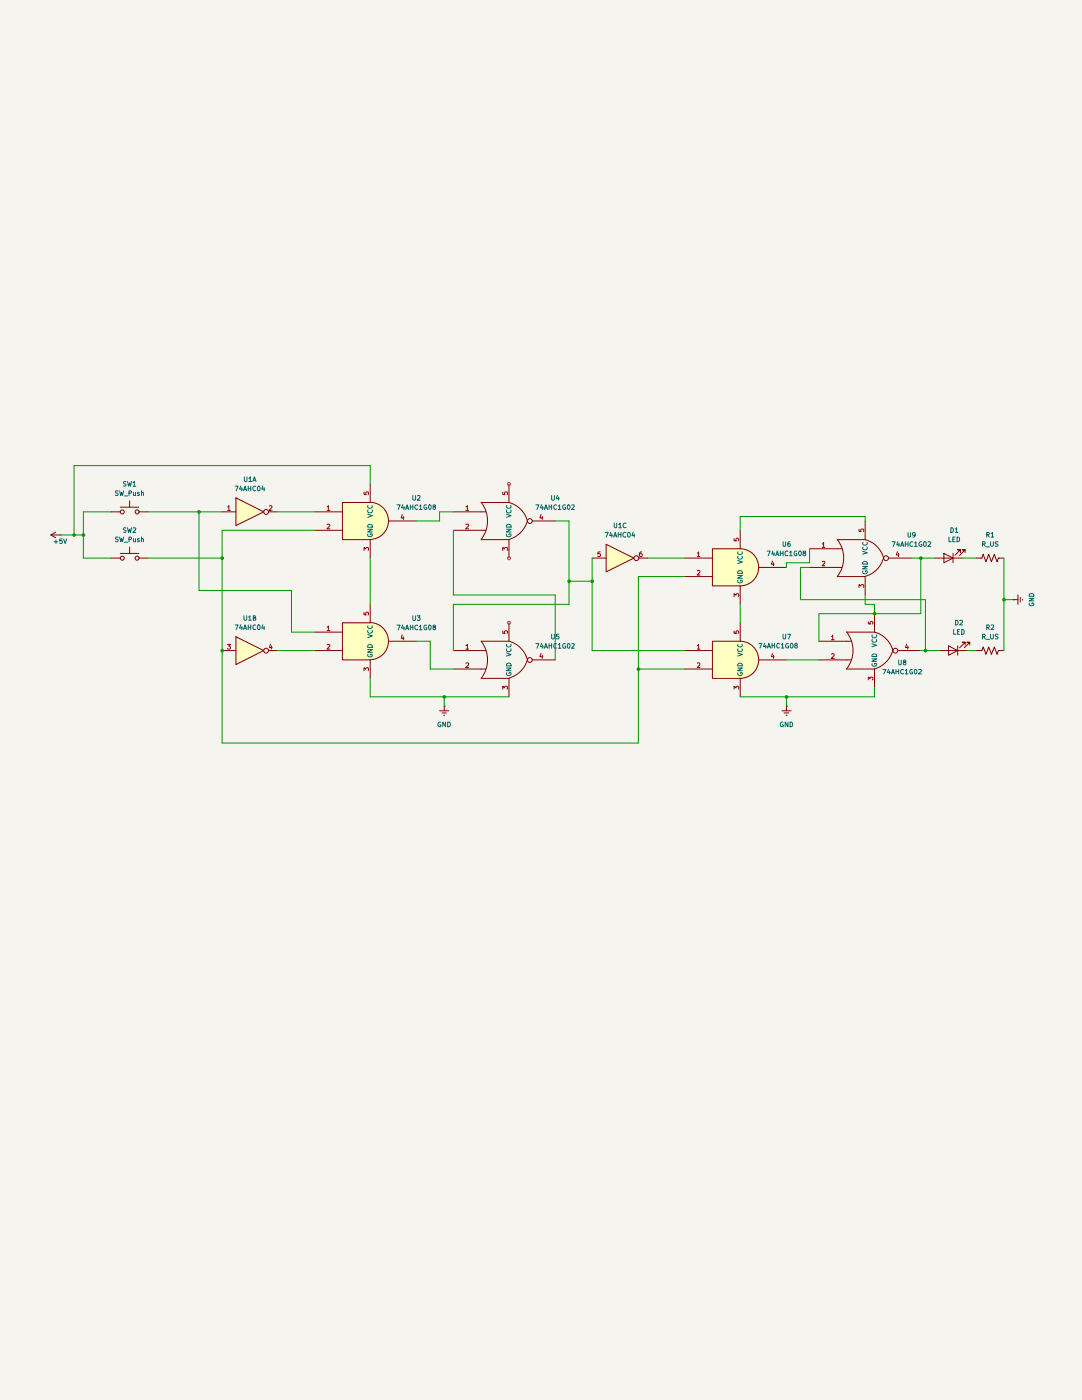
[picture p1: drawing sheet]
(kicad_sch
 (version 20231120)
 (generator "eeschema")
 (generator_version "8.0")
 (paper "A4")
 (lib_symbols
  (symbol "74xGxx:74AHC1G02" (exclude_from_sim no) (in_bom yes) (on_board yes)
   (property "Reference" "U" (at -2.54 3.81 0) (effects (font (size 1.27 1.27))))
   (property "Value" "74AHC1G02" (at 0 -3.81 0) (effects (font (size 1.27 1.27))))
   (property "Footprint" "" (at 0 0 0) (effects (font (size 1.27 1.27)) (hide yes)))
   (property "Datasheet" "http://www.ti.com/lit/sg/scyt129e/scyt129e.pdf" (at 0 0 0) (effects (font (size 1.27 1.27)) (hide yes)))
   (property "Description" "Single NOR Gate, Low-Voltage CMOS" (at 0 0 0) (effects (font (size 1.27 1.27)) (hide yes)))
   (symbol "74AHC1G02_0_1"
    (arc (start -7.62 -5.08) (mid -5.838 0) (end -7.62 5.08) (stroke (width 0.254) (type default)) (fill (type none)))
    (arc (start 0 -5.08) (mid 3.1986 -3.2054) (end 5.08 0) (stroke (width 0.254) (type default)) (fill (type none)))
    (polyline (pts (xy -7.62 -2.54) (xy -6.35 -2.54)) (stroke (width 0.254) (type default)) (fill (type background)))
    (polyline (pts (xy -7.62 2.54) (xy -6.35 2.54)) (stroke (width 0.254) (type default)) (fill (type background)))
    (polyline (pts (xy 0 -5.08) (xy -7.62 -5.08)) (stroke (width 0.254) (type default)) (fill (type background)))
    (polyline (pts (xy 0 5.08) (xy -7.62 5.08)) (stroke (width 0.254) (type default)) (fill (type background)))
    (arc (start 5.08 0) (mid 3.2238 3.2304) (end 0 5.08) (stroke (width 0.254) (type default)) (fill (type none))))
   (symbol "74AHC1G02_1_1"
    (pin input line (at -15.24 2.54 0) (length 7.62) (name "~" (effects (font (size 1.27 1.27)))) (number "1" (effects (font (size 1.27 1.27)))))
    (pin input line (at -15.24 -2.54 0) (length 7.62) (name "~" (effects (font (size 1.27 1.27)))) (number "2" (effects (font (size 1.27 1.27)))))
    (pin power_in line (at 0 -10.16 90) (length 5.08) (name "GND" (effects (font (size 1.27 1.27)))) (number "3" (effects (font (size 1.27 1.27)))))
    (pin output inverted (at 12.7 0 180) (length 7.62) (name "~" (effects (font (size 1.27 1.27)))) (number "4" (effects (font (size 1.27 1.27)))))
    (pin power_in line (at 0 10.16 270) (length 5.08) (name "VCC" (effects (font (size 1.27 1.27)))) (number "5" (effects (font (size 1.27 1.27)))))))
  (symbol "74xGxx:74AHC1G08" (exclude_from_sim no) (in_bom yes) (on_board yes)
   (property "Reference" "U" (at -2.54 3.81 0) (effects (font (size 1.27 1.27))))
   (property "Value" "74AHC1G08" (at 0 -3.81 0) (effects (font (size 1.27 1.27))))
   (property "Footprint" "" (at 0 0 0) (effects (font (size 1.27 1.27)) (hide yes)))
   (property "Datasheet" "http://www.ti.com/lit/sg/scyt129e/scyt129e.pdf" (at 0 0 0) (effects (font (size 1.27 1.27)) (hide yes)))
   (property "Description" "Single AND Gate, Low-Voltage CMOS" (at 0 0 0) (effects (font (size 1.27 1.27)) (hide yes)))
   (symbol "74AHC1G08_0_1"
    (arc (start 0 -5.08) (mid 5.0579 0) (end 0 5.08) (stroke (width 0.254) (type default)) (fill (type background)))
    (polyline (pts (xy 0 -5.08) (xy -7.62 -5.08) (xy -7.62 5.08) (xy 0 5.08)) (stroke (width 0.254) (type default)) (fill (type background))))
   (symbol "74AHC1G08_1_1"
    (pin input line (at -15.24 2.54 0) (length 7.62) (name "~" (effects (font (size 1.27 1.27)))) (number "1" (effects (font (size 1.27 1.27)))))
    (pin input line (at -15.24 -2.54 0) (length 7.62) (name "~" (effects (font (size 1.27 1.27)))) (number "2" (effects (font (size 1.27 1.27)))))
    (pin power_in line (at 0 -10.16 90) (length 5.08) (name "GND" (effects (font (size 1.27 1.27)))) (number "3" (effects (font (size 1.27 1.27)))))
    (pin output line (at 12.7 0 180) (length 7.62) (name "~" (effects (font (size 1.27 1.27)))) (number "4" (effects (font (size 1.27 1.27)))))
    (pin power_in line (at 0 10.16 270) (length 5.08) (name "VCC" (effects (font (size 1.27 1.27)))) (number "5" (effects (font (size 1.27 1.27)))))))
  (symbol "74xx:74AHC04" (exclude_from_sim no) (in_bom yes) (on_board yes)
   (property "Reference" "U" (at 0 1.27 0) (effects (font (size 1.27 1.27))))
   (property "Value" "74AHC04" (at 0 -1.27 0) (effects (font (size 1.27 1.27))))
   (property "Footprint" "" (at 0 0 0) (effects (font (size 1.27 1.27)) (hide yes)))
   (property "Datasheet" "https://assets.nexperia.com/documents/data-sheet/74AHC_AHCT04.pdf" (at 0 0 0) (effects (font (size 1.27 1.27)) (hide yes)))
   (property "Description" "Hex Inverter" (at 0 0 0) (effects (font (size 1.27 1.27)) (hide yes)))
   (property "ki_locked" "" (at 0 0 0) (effects (font (size 1.27 1.27))))
   (symbol "74AHC04_1_0"
    (polyline (pts (xy -3.81 3.81) (xy -3.81 -3.81) (xy 3.81 0) (xy -3.81 3.81)) (stroke (width 0.254) (type default)) (fill (type background)))
    (pin input line (at -7.62 0 0) (length 3.81) (name "~" (effects (font (size 1.27 1.27)))) (number "1" (effects (font (size 1.27 1.27)))))
    (pin output inverted (at 7.62 0 180) (length 3.81) (name "~" (effects (font (size 1.27 1.27)))) (number "2" (effects (font (size 1.27 1.27))))))
   (symbol "74AHC04_2_0"
    (polyline (pts (xy -3.81 3.81) (xy -3.81 -3.81) (xy 3.81 0) (xy -3.81 3.81)) (stroke (width 0.254) (type default)) (fill (type background)))
    (pin input line (at -7.62 0 0) (length 3.81) (name "~" (effects (font (size 1.27 1.27)))) (number "3" (effects (font (size 1.27 1.27)))))
    (pin output inverted (at 7.62 0 180) (length 3.81) (name "~" (effects (font (size 1.27 1.27)))) (number "4" (effects (font (size 1.27 1.27))))))
   (symbol "74AHC04_3_0"
    (polyline (pts (xy -3.81 3.81) (xy -3.81 -3.81) (xy 3.81 0) (xy -3.81 3.81)) (stroke (width 0.254) (type default)) (fill (type background)))
    (pin input line (at -7.62 0 0) (length 3.81) (name "~" (effects (font (size 1.27 1.27)))) (number "5" (effects (font (size 1.27 1.27)))))
    (pin output inverted (at 7.62 0 180) (length 3.81) (name "~" (effects (font (size 1.27 1.27)))) (number "6" (effects (font (size 1.27 1.27))))))
   (symbol "74AHC04_4_0"
    (polyline (pts (xy -3.81 3.81) (xy -3.81 -3.81) (xy 3.81 0) (xy -3.81 3.81)) (stroke (width 0.254) (type default)) (fill (type background)))
    (pin output inverted (at 7.62 0 180) (length 3.81) (name "~" (effects (font (size 1.27 1.27)))) (number "8" (effects (font (size 1.27 1.27)))))
    (pin input line (at -7.62 0 0) (length 3.81) (name "~" (effects (font (size 1.27 1.27)))) (number "9" (effects (font (size 1.27 1.27))))))
   (symbol "74AHC04_5_0"
    (polyline (pts (xy -3.81 3.81) (xy -3.81 -3.81) (xy 3.81 0) (xy -3.81 3.81)) (stroke (width 0.254) (type default)) (fill (type background)))
    (pin output inverted (at 7.62 0 180) (length 3.81) (name "~" (effects (font (size 1.27 1.27)))) (number "10" (effects (font (size 1.27 1.27)))))
    (pin input line (at -7.62 0 0) (length 3.81) (name "~" (effects (font (size 1.27 1.27)))) (number "11" (effects (font (size 1.27 1.27))))))
   (symbol "74AHC04_6_0"
    (polyline (pts (xy -3.81 3.81) (xy -3.81 -3.81) (xy 3.81 0) (xy -3.81 3.81)) (stroke (width 0.254) (type default)) (fill (type background)))
    (pin output inverted (at 7.62 0 180) (length 3.81) (name "~" (effects (font (size 1.27 1.27)))) (number "12" (effects (font (size 1.27 1.27)))))
    (pin input line (at -7.62 0 0) (length 3.81) (name "~" (effects (font (size 1.27 1.27)))) (number "13" (effects (font (size 1.27 1.27))))))
   (symbol "74AHC04_7_0"
    (pin power_in line (at 0 12.7 270) (length 5.08) (name "VCC" (effects (font (size 1.27 1.27)))) (number "14" (effects (font (size 1.27 1.27)))))
    (pin power_in line (at 0 -12.7 90) (length 5.08) (name "GND" (effects (font (size 1.27 1.27)))) (number "7" (effects (font (size 1.27 1.27))))))
   (symbol "74AHC04_7_1"
    (rectangle (start -5.08 7.62) (end 5.08 -7.62) (stroke (width 0.254) (type default)) (fill (type background)))))
  (symbol "Device:LED"
   (pin_numbers hide)
   (pin_names
    (offset 1.016) hide) (exclude_from_sim no) (in_bom yes) (on_board yes)
   (property "Reference" "D" (at 0 2.54 0) (effects (font (size 1.27 1.27))))
   (property "Value" "LED" (at 0 -2.54 0) (effects (font (size 1.27 1.27))))
   (property "Footprint" "" (at 0 0 0) (effects (font (size 1.27 1.27)) (hide yes)))
   (property "Datasheet" "~" (at 0 0 0) (effects (font (size 1.27 1.27)) (hide yes)))
   (property "Description" "Light emitting diode" (at 0 0 0) (effects (font (size 1.27 1.27)) (hide yes)))
   (symbol "LED_0_1"
    (polyline (pts (xy -1.27 -1.27) (xy -1.27 1.27)) (stroke (width 0.254) (type default)) (fill (type none)))
    (polyline (pts (xy -1.27 0) (xy 1.27 0)) (stroke (width 0) (type default)) (fill (type none)))
    (polyline (pts (xy 1.27 -1.27) (xy 1.27 1.27) (xy -1.27 0) (xy 1.27 -1.27)) (stroke (width 0.254) (type default)) (fill (type none)))
    (polyline (pts (xy -3.048 -0.762) (xy -4.572 -2.286) (xy -3.81 -2.286) (xy -4.572 -2.286) (xy -4.572 -1.524)) (stroke (width 0) (type default)) (fill (type none)))
    (polyline (pts (xy -1.778 -0.762) (xy -3.302 -2.286) (xy -2.54 -2.286) (xy -3.302 -2.286) (xy -3.302 -1.524)) (stroke (width 0) (type default)) (fill (type none))))
   (symbol "LED_1_1"
    (pin passive line (at -3.81 0 0) (length 2.54) (name "K" (effects (font (size 1.27 1.27)))) (number "1" (effects (font (size 1.27 1.27)))))
    (pin passive line (at 3.81 0 180) (length 2.54) (name "A" (effects (font (size 1.27 1.27)))) (number "2" (effects (font (size 1.27 1.27)))))))
  (symbol "Device:R_US"
   (pin_numbers hide)
   (pin_names
    (offset 0)) (exclude_from_sim no) (in_bom yes) (on_board yes)
   (property "Reference" "R" (at 2.54 0 90) (effects (font (size 1.27 1.27))))
   (property "Value" "R_US" (at -2.54 0 90) (effects (font (size 1.27 1.27))))
   (property "Footprint" "" (at 1.016 -0.254 90) (effects (font (size 1.27 1.27)) (hide yes)))
   (property "Datasheet" "~" (at 0 0 0) (effects (font (size 1.27 1.27)) (hide yes)))
   (property "Description" "Resistor, US symbol" (at 0 0 0) (effects (font (size 1.27 1.27)) (hide yes)))
   (symbol "R_US_0_1"
    (polyline (pts (xy 0 -2.286) (xy 0 -2.54)) (stroke (width 0) (type default)) (fill (type none)))
    (polyline (pts (xy 0 2.286) (xy 0 2.54)) (stroke (width 0) (type default)) (fill (type none)))
    (polyline (pts (xy 0 -0.762) (xy 1.016 -1.143) (xy 0 -1.524) (xy -1.016 -1.905) (xy 0 -2.286)) (stroke (width 0) (type default)) (fill (type none)))
    (polyline (pts (xy 0 0.762) (xy 1.016 0.381) (xy 0 0) (xy -1.016 -0.381) (xy 0 -0.762)) (stroke (width 0) (type default)) (fill (type none)))
    (polyline (pts (xy 0 2.286) (xy 1.016 1.905) (xy 0 1.524) (xy -1.016 1.143) (xy 0 0.762)) (stroke (width 0) (type default)) (fill (type none))))
   (symbol "R_US_1_1"
    (pin passive line (at 0 3.81 270) (length 1.27) (name "~" (effects (font (size 1.27 1.27)))) (number "1" (effects (font (size 1.27 1.27)))))
    (pin passive line (at 0 -3.81 90) (length 1.27) (name "~" (effects (font (size 1.27 1.27)))) (number "2" (effects (font (size 1.27 1.27)))))))
  (symbol "Switch:SW_Push"
   (pin_numbers hide)
   (pin_names
    (offset 1.016) hide) (exclude_from_sim no) (in_bom yes) (on_board yes)
   (property "Reference" "SW" (at 1.27 2.54 0) (effects (font (size 1.27 1.27)) (justify left)))
   (property "Value" "SW_Push" (at 0 -1.524 0) (effects (font (size 1.27 1.27))))
   (property "Footprint" "" (at 0 5.08 0) (effects (font (size 1.27 1.27)) (hide yes)))
   (property "Datasheet" "~" (at 0 5.08 0) (effects (font (size 1.27 1.27)) (hide yes)))
   (property "Description" "Push button switch, generic, two pins" (at 0 0 0) (effects (font (size 1.27 1.27)) (hide yes)))
   (symbol "SW_Push_0_1"
    (circle (center -2.032 0) (radius 0.508) (stroke (width 0) (type default)) (fill (type none)))
    (polyline (pts (xy 0 1.27) (xy 0 3.048)) (stroke (width 0) (type default)) (fill (type none)))
    (polyline (pts (xy 2.54 1.27) (xy -2.54 1.27)) (stroke (width 0) (type default)) (fill (type none)))
    (circle (center 2.032 0) (radius 0.508) (stroke (width 0) (type default)) (fill (type none)))
    (pin passive line (at -5.08 0 0) (length 2.54) (name "1" (effects (font (size 1.27 1.27)))) (number "1" (effects (font (size 1.27 1.27)))))
    (pin passive line (at 5.08 0 180) (length 2.54) (name "2" (effects (font (size 1.27 1.27)))) (number "2" (effects (font (size 1.27 1.27)))))))
  (symbol "power:+5V"
   (power)
   (pin_numbers hide)
   (pin_names
    (offset 0) hide) (exclude_from_sim no) (in_bom yes) (on_board yes)
   (property "Reference" "#PWR" (at 0 -3.81 0) (effects (font (size 1.27 1.27)) (hide yes)))
   (property "Value" "+5V" (at 0 3.556 0) (effects (font (size 1.27 1.27))))
   (property "Footprint" "" (at 0 0 0) (effects (font (size 1.27 1.27)) (hide yes)))
   (property "Datasheet" "" (at 0 0 0) (effects (font (size 1.27 1.27)) (hide yes)))
   (property "Description" "Power symbol creates a global label with name \"+5V\"" (at 0 0 0) (effects (font (size 1.27 1.27)) (hide yes)))
   (symbol "+5V_0_1"
    (polyline (pts (xy -0.762 1.27) (xy 0 2.54)) (stroke (width 0) (type default)) (fill (type none)))
    (polyline (pts (xy 0 0) (xy 0 2.54)) (stroke (width 0) (type default)) (fill (type none)))
    (polyline (pts (xy 0 2.54) (xy 0.762 1.27)) (stroke (width 0) (type default)) (fill (type none))))
   (symbol "+5V_1_1"
    (pin power_in line (at 0 0 90) (length 0) (name "~" (effects (font (size 1.27 1.27)))) (number "1" (effects (font (size 1.27 1.27)))))))
  (symbol "power:GNDREF"
   (power)
   (pin_numbers hide)
   (pin_names
    (offset 0) hide) (exclude_from_sim no) (in_bom yes) (on_board yes)
   (property "Reference" "#PWR" (at 0 -6.35 0) (effects (font (size 1.27 1.27)) (hide yes)))
   (property "Value" "GNDREF" (at 0 -3.81 0) (effects (font (size 1.27 1.27))))
   (property "Footprint" "" (at 0 0 0) (effects (font (size 1.27 1.27)) (hide yes)))
   (property "Datasheet" "" (at 0 0 0) (effects (font (size 1.27 1.27)) (hide yes)))
   (property "Description" "Power symbol creates a global label with name \"GNDREF\" , reference supply ground" (at 0 0 0) (effects (font (size 1.27 1.27)) (hide yes)))
   (symbol "GNDREF_0_1"
    (polyline (pts (xy -0.635 -1.905) (xy 0.635 -1.905)) (stroke (width 0) (type default)) (fill (type none)))
    (polyline (pts (xy -0.127 -2.54) (xy 0.127 -2.54)) (stroke (width 0) (type default)) (fill (type none)))
    (polyline (pts (xy 0 -1.27) (xy 0 0)) (stroke (width 0) (type default)) (fill (type none)))
    (polyline (pts (xy 1.27 -1.27) (xy -1.27 -1.27)) (stroke (width 0) (type default)) (fill (type none))))
   (symbol "GNDREF_1_1"
    (pin power_in line (at 0 0 270) (length 0) (name "~" (effects (font (size 1.27 1.27)))) (number "1" (effects (font (size 1.27 1.27))))))))
 (junction
  (at 20.32 59.69)
  (diameter 0)
  (color 0 0 0 0))
 (junction
  (at 54.61 53.34)
  (diameter 0)
  (color 0 0 0 0))
 (junction
  (at 162.56 72.39)
  (diameter 0)
  (color 0 0 0 0))
 (junction
  (at 156.21 72.39)
  (diameter 0)
  (color 0 0 0 0))
 (junction
  (at 60.96 66.04)
  (diameter 0)
  (color 0 0 0 0))
 (junction
  (at 60.96 91.44)
  (diameter 0)
  (color 0 0 0 0))
 (junction
  (at 175.26 96.52)
  (diameter 0)
  (color 0 0 0 0))
 (junction
  (at 275.59 77.47)
  (diameter 0)
  (color 0 0 0 0))
 (junction
  (at 121.92 104.14)
  (diameter 0)
  (color 0 0 0 0))
 (junction
  (at 22.86 59.69)
  (diameter 0)
  (color 0 0 0 0))
 (junction
  (at 252.73 66.04)
  (diameter 0)
  (color 0 0 0 0))
 (junction
  (at 215.9 104.14)
  (diameter 0)
  (color 0 0 0 0))
 (junction
  (at 240.03 81.28)
  (diameter 0)
  (color 0 0 0 0))
 (junction
  (at 254 91.44)
  (diameter 0)
  (color 0 0 0 0))
 (wire
  (pts (xy 101.6 45.72) (xy 101.6 40.64))
  (stroke (width 0) (type default)))
 (wire
  (pts (xy 101.6 40.64) (xy 20.32 40.64))
  (stroke (width 0) (type default)))
 (wire
  (pts (xy 60.96 58.42) (xy 60.96 66.04))
  (stroke (width 0) (type default)))
 (wire
  (pts (xy 76.2 53.34) (xy 86.36 53.34))
  (stroke (width 0) (type default)))
 (wire
  (pts (xy 124.46 58.42) (xy 124.46 76.2))
  (stroke (width 0) (type default)))
 (wire
  (pts (xy 224.79 81.28) (xy 240.03 81.28))
  (stroke (width 0) (type default)))
 (wire
  (pts (xy 152.4 76.2) (xy 152.4 93.98))
  (stroke (width 0) (type default)))
 (wire
  (pts (xy 240.03 104.14) (xy 215.9 104.14))
  (stroke (width 0) (type default)))
 (wire
  (pts (xy 265.43 91.44) (xy 267.97 91.44))
  (stroke (width 0) (type default)))
 (wire
  (pts (xy 86.36 58.42) (xy 60.96 58.42))
  (stroke (width 0) (type default)))
 (wire
  (pts (xy 240.03 78.74) (xy 237.49 78.74))
  (stroke (width 0) (type default)))
 (wire
  (pts (xy 60.96 91.44) (xy 60.96 66.04))
  (stroke (width 0) (type default)))
 (wire
  (pts (xy 124.46 78.74) (xy 124.46 91.44))
  (stroke (width 0) (type default)))
 (wire
  (pts (xy 86.36 86.36) (xy 80.01 86.36))
  (stroke (width 0) (type default)))
 (wire
  (pts (xy 237.49 54.61) (xy 237.49 55.88))
  (stroke (width 0) (type default)))
 (wire
  (pts (xy 101.6 66.04) (xy 101.6 78.74))
  (stroke (width 0) (type default)))
 (wire
  (pts (xy 250.19 66.04) (xy 252.73 66.04))
  (stroke (width 0) (type default)))
 (wire
  (pts (xy 156.21 72.39) (xy 162.56 72.39))
  (stroke (width 0) (type default)))
 (wire
  (pts (xy 203.2 54.61) (xy 237.49 54.61))
  (stroke (width 0) (type default)))
 (wire
  (pts (xy 215.9 93.98) (xy 224.79 93.98))
  (stroke (width 0) (type default)))
 (wire
  (pts (xy 252.73 91.44) (xy 254 91.44))
  (stroke (width 0) (type default)))
 (wire
  (pts (xy 118.11 88.9) (xy 118.11 96.52))
  (stroke (width 0) (type default)))
 (wire
  (pts (xy 114.3 55.88) (xy 120.65 55.88))
  (stroke (width 0) (type default)))
 (wire
  (pts (xy 175.26 96.52) (xy 175.26 116.84))
  (stroke (width 0) (type default)))
 (wire
  (pts (xy 240.03 101.6) (xy 240.03 104.14))
  (stroke (width 0) (type default)))
 (wire
  (pts (xy 175.26 71.12) (xy 175.26 96.52))
  (stroke (width 0) (type default)))
 (wire
  (pts (xy 162.56 66.04) (xy 162.56 72.39))
  (stroke (width 0) (type default)))
 (wire
  (pts (xy 240.03 81.28) (xy 252.73 81.28))
  (stroke (width 0) (type default)))
 (wire
  (pts (xy 40.64 53.34) (xy 54.61 53.34))
  (stroke (width 0) (type default)))
 (wire
  (pts (xy 22.86 59.69) (xy 22.86 66.04))
  (stroke (width 0) (type default)))
 (wire
  (pts (xy 121.92 104.14) (xy 101.6 104.14))
  (stroke (width 0) (type default)))
 (wire
  (pts (xy 16.51 59.69) (xy 20.32 59.69))
  (stroke (width 0) (type default)))
 (wire
  (pts (xy 118.11 96.52) (xy 124.46 96.52))
  (stroke (width 0) (type default)))
 (wire
  (pts (xy 60.96 116.84) (xy 60.96 91.44))
  (stroke (width 0) (type default)))
 (wire
  (pts (xy 114.3 88.9) (xy 118.11 88.9))
  (stroke (width 0) (type default)))
 (wire
  (pts (xy 215.9 67.31) (xy 215.9 68.58))
  (stroke (width 0) (type default)))
 (wire
  (pts (xy 222.25 67.31) (xy 215.9 67.31))
  (stroke (width 0) (type default)))
 (wire
  (pts (xy 22.86 53.34) (xy 22.86 59.69))
  (stroke (width 0) (type default)))
 (wire
  (pts (xy 224.79 88.9) (xy 224.79 81.28))
  (stroke (width 0) (type default)))
 (wire
  (pts (xy 252.73 66.04) (xy 256.54 66.04))
  (stroke (width 0) (type default)))
 (wire
  (pts (xy 275.59 77.47) (xy 275.59 91.44))
  (stroke (width 0) (type default)))
 (wire
  (pts (xy 139.7 104.14) (xy 121.92 104.14))
  (stroke (width 0) (type default)))
 (wire
  (pts (xy 124.46 76.2) (xy 152.4 76.2))
  (stroke (width 0) (type default)))
 (wire
  (pts (xy 101.6 104.14) (xy 101.6 99.06))
  (stroke (width 0) (type default)))
 (wire
  (pts (xy 203.2 58.42) (xy 203.2 54.61))
  (stroke (width 0) (type default)))
 (wire
  (pts (xy 175.26 116.84) (xy 60.96 116.84))
  (stroke (width 0) (type default)))
 (wire
  (pts (xy 237.49 76.2) (xy 237.49 78.74))
  (stroke (width 0) (type default)))
 (wire
  (pts (xy 215.9 104.14) (xy 203.2 104.14))
  (stroke (width 0) (type default)))
 (wire
  (pts (xy 54.61 74.93) (xy 54.61 53.34))
  (stroke (width 0) (type default)))
 (wire
  (pts (xy 240.03 81.28) (xy 240.03 78.74))
  (stroke (width 0) (type default)))
 (wire
  (pts (xy 219.71 68.58) (xy 219.71 77.47))
  (stroke (width 0) (type default)))
 (wire
  (pts (xy 54.61 53.34) (xy 60.96 53.34))
  (stroke (width 0) (type default)))
 (wire
  (pts (xy 80.01 86.36) (xy 80.01 74.93))
  (stroke (width 0) (type default)))
 (wire
  (pts (xy 120.65 55.88) (xy 120.65 53.34))
  (stroke (width 0) (type default)))
 (wire
  (pts (xy 215.9 104.14) (xy 215.9 106.68))
  (stroke (width 0) (type default)))
 (wire
  (pts (xy 254 91.44) (xy 257.81 91.44))
  (stroke (width 0) (type default)))
 (wire
  (pts (xy 177.8 66.04) (xy 187.96 66.04))
  (stroke (width 0) (type default)))
 (wire
  (pts (xy 156.21 72.39) (xy 156.21 55.88))
  (stroke (width 0) (type default)))
 (wire
  (pts (xy 76.2 91.44) (xy 86.36 91.44))
  (stroke (width 0) (type default)))
 (wire
  (pts (xy 275.59 66.04) (xy 275.59 77.47))
  (stroke (width 0) (type default)))
 (wire
  (pts (xy 275.59 77.47) (xy 278.13 77.47))
  (stroke (width 0) (type default)))
 (wire
  (pts (xy 252.73 81.28) (xy 252.73 66.04))
  (stroke (width 0) (type default)))
 (wire
  (pts (xy 175.26 96.52) (xy 187.96 96.52))
  (stroke (width 0) (type default)))
 (wire
  (pts (xy 20.32 40.64) (xy 20.32 59.69))
  (stroke (width 0) (type default)))
 (wire
  (pts (xy 156.21 78.74) (xy 124.46 78.74))
  (stroke (width 0) (type default)))
 (wire
  (pts (xy 219.71 77.47) (xy 254 77.47))
  (stroke (width 0) (type default)))
 (wire
  (pts (xy 20.32 59.69) (xy 22.86 59.69))
  (stroke (width 0) (type default)))
 (wire
  (pts (xy 203.2 78.74) (xy 203.2 83.82))
  (stroke (width 0) (type default)))
 (wire
  (pts (xy 30.48 53.34) (xy 22.86 53.34))
  (stroke (width 0) (type default)))
 (wire
  (pts (xy 80.01 74.93) (xy 54.61 74.93))
  (stroke (width 0) (type default)))
 (wire
  (pts (xy 222.25 63.5) (xy 222.25 67.31))
  (stroke (width 0) (type default)))
 (wire
  (pts (xy 187.96 91.44) (xy 162.56 91.44))
  (stroke (width 0) (type default)))
 (wire
  (pts (xy 121.92 106.68) (xy 121.92 104.14))
  (stroke (width 0) (type default)))
 (wire
  (pts (xy 162.56 91.44) (xy 162.56 72.39))
  (stroke (width 0) (type default)))
 (wire
  (pts (xy 40.64 66.04) (xy 60.96 66.04))
  (stroke (width 0) (type default)))
 (wire
  (pts (xy 254 77.47) (xy 254 91.44))
  (stroke (width 0) (type default)))
 (wire
  (pts (xy 120.65 53.34) (xy 124.46 53.34))
  (stroke (width 0) (type default)))
 (wire
  (pts (xy 187.96 71.12) (xy 175.26 71.12))
  (stroke (width 0) (type default)))
 (wire
  (pts (xy 156.21 78.74) (xy 156.21 72.39))
  (stroke (width 0) (type default)))
 (wire
  (pts (xy 22.86 66.04) (xy 30.48 66.04))
  (stroke (width 0) (type default)))
 (wire
  (pts (xy 152.4 55.88) (xy 156.21 55.88))
  (stroke (width 0) (type default)))
 (wire
  (pts (xy 222.25 68.58) (xy 219.71 68.58))
  (stroke (width 0) (type default)))
 (wire
  (pts (xy 264.16 66.04) (xy 267.97 66.04))
  (stroke (width 0) (type default)))
 (symbol
  (lib_id "74xGxx:74AHC1G08")
  (at 203.2 68.58 0)
  (unit 1)
  (exclude_from_sim no)
  (in_bom yes)
  (on_board yes)
  (dnp no)
  (fields_autoplaced yes)
  (property "Reference" "U6" (at 215.9 62.2614 0) (effects (font (size 1.27 1.27))))
  (property "Value" "74AHC1G08" (at 215.9 64.8014 0) (effects (font (size 1.27 1.27))))
  (property "Footprint" "" (at 203.2 68.58 0) (effects (font (size 1.27 1.27)) (hide yes)))
  (property "Datasheet" "http://www.ti.com/lit/sg/scyt129e/scyt129e.pdf" (at 203.2 68.58 0) (effects (font (size 1.27 1.27)) (hide yes)))
  (property "Description" "Single AND Gate, Low-Voltage CMOS" (at 203.2 68.58 0) (effects (font (size 1.27 1.27)) (hide yes)))
  (pin "4")
  (pin "3")
  (pin "1")
  (pin "2")
  (pin "5"))
 (symbol
  (lib_id "74xGxx:74AHC1G08")
  (at 101.6 55.88 0)
  (unit 1)
  (exclude_from_sim no)
  (in_bom yes)
  (on_board yes)
  (dnp no)
  (fields_autoplaced yes)
  (property "Reference" "U2" (at 114.3 49.5614 0) (effects (font (size 1.27 1.27))))
  (property "Value" "74AHC1G08" (at 114.3 52.1014 0) (effects (font (size 1.27 1.27))))
  (property "Footprint" "" (at 101.6 55.88 0) (effects (font (size 1.27 1.27)) (hide yes)))
  (property "Datasheet" "http://www.ti.com/lit/sg/scyt129e/scyt129e.pdf" (at 101.6 55.88 0) (effects (font (size 1.27 1.27)) (hide yes)))
  (property "Description" "Single AND Gate, Low-Voltage CMOS" (at 101.6 55.88 0) (effects (font (size 1.27 1.27)) (hide yes)))
  (pin "2")
  (pin "1")
  (pin "5")
  (pin "4")
  (pin "3"))
 (symbol
  (lib_id "74xGxx:74AHC1G08")
  (at 203.2 93.98 0)
  (unit 1)
  (exclude_from_sim no)
  (in_bom yes)
  (on_board yes)
  (dnp no)
  (property "Reference" "U7" (at 215.9 87.6614 0) (effects (font (size 1.27 1.27))))
  (property "Value" "74AHC1G08" (at 213.614 90.17 0) (effects (font (size 1.27 1.27))))
  (property "Footprint" "" (at 203.2 93.98 0) (effects (font (size 1.27 1.27)) (hide yes)))
  (property "Datasheet" "http://www.ti.com/lit/sg/scyt129e/scyt129e.pdf" (at 203.2 93.98 0) (effects (font (size 1.27 1.27)) (hide yes)))
  (property "Description" "Single AND Gate, Low-Voltage CMOS" (at 203.2 93.98 0) (effects (font (size 1.27 1.27)) (hide yes)))
  (pin "4")
  (pin "3")
  (pin "1")
  (pin "2")
  (pin "5"))
 (symbol
  (lib_id "Switch:SW_Push")
  (at 35.56 66.04 0)
  (unit 1)
  (exclude_from_sim no)
  (in_bom yes)
  (on_board yes)
  (dnp no)
  (fields_autoplaced yes)
  (property "Reference" "SW2" (at 35.56 58.42 0) (effects (font (size 1.27 1.27))))
  (property "Value" "SW_Push" (at 35.56 60.96 0) (effects (font (size 1.27 1.27))))
  (property "Footprint" "" (at 35.56 60.96 0) (effects (font (size 1.27 1.27)) (hide yes)))
  (property "Datasheet" "~" (at 35.56 60.96 0) (effects (font (size 1.27 1.27)) (hide yes)))
  (property "Description" "Push button switch, generic, two pins" (at 35.56 66.04 0) (effects (font (size 1.27 1.27)) (hide yes)))
  (pin "1")
  (pin "2"))
 (symbol
  (lib_id "Device:R_US")
  (at 271.78 91.44 90)
  (unit 1)
  (exclude_from_sim no)
  (in_bom yes)
  (on_board yes)
  (dnp no)
  (fields_autoplaced yes)
  (property "Reference" "R2" (at 271.78 85.09 90) (effects (font (size 1.27 1.27))))
  (property "Value" "R_US" (at 271.78 87.63 90) (effects (font (size 1.27 1.27))))
  (property "Footprint" "" (at 272.034 90.424 90) (effects (font (size 1.27 1.27)) (hide yes)))
  (property "Datasheet" "~" (at 271.78 91.44 0) (effects (font (size 1.27 1.27)) (hide yes)))
  (property "Description" "Resistor, US symbol" (at 271.78 91.44 0) (effects (font (size 1.27 1.27)) (hide yes)))
  (pin "2")
  (pin "1"))
 (symbol
  (lib_id "74xGxx:74AHC1G02")
  (at 237.49 66.04 0)
  (unit 1)
  (exclude_from_sim no)
  (in_bom yes)
  (on_board yes)
  (dnp no)
  (fields_autoplaced yes)
  (property "Reference" "U9" (at 250.19 59.7214 0) (effects (font (size 1.27 1.27))))
  (property "Value" "74AHC1G02" (at 250.19 62.2614 0) (effects (font (size 1.27 1.27))))
  (property "Footprint" "" (at 237.49 66.04 0) (effects (font (size 1.27 1.27)) (hide yes)))
  (property "Datasheet" "http://www.ti.com/lit/sg/scyt129e/scyt129e.pdf" (at 237.49 66.04 0) (effects (font (size 1.27 1.27)) (hide yes)))
  (property "Description" "Single NOR Gate, Low-Voltage CMOS" (at 237.49 66.04 0) (effects (font (size 1.27 1.27)) (hide yes)))
  (pin "4")
  (pin "5")
  (pin "2")
  (pin "3")
  (pin "1"))
 (symbol
  (lib_id "74xGxx:74AHC1G02")
  (at 139.7 55.88 0)
  (unit 1)
  (exclude_from_sim no)
  (in_bom yes)
  (on_board yes)
  (dnp no)
  (fields_autoplaced yes)
  (property "Reference" "U4" (at 152.4 49.5614 0) (effects (font (size 1.27 1.27))))
  (property "Value" "74AHC1G02" (at 152.4 52.1014 0) (effects (font (size 1.27 1.27))))
  (property "Footprint" "" (at 139.7 55.88 0) (effects (font (size 1.27 1.27)) (hide yes)))
  (property "Datasheet" "http://www.ti.com/lit/sg/scyt129e/scyt129e.pdf" (at 139.7 55.88 0) (effects (font (size 1.27 1.27)) (hide yes)))
  (property "Description" "Single NOR Gate, Low-Voltage CMOS" (at 139.7 55.88 0) (effects (font (size 1.27 1.27)) (hide yes)))
  (pin "4")
  (pin "5")
  (pin "2")
  (pin "3")
  (pin "1"))
 (symbol
  (lib_id "74xGxx:74AHC1G02")
  (at 139.7 93.98 0)
  (unit 1)
  (exclude_from_sim no)
  (in_bom yes)
  (on_board yes)
  (dnp no)
  (fields_autoplaced yes)
  (property "Reference" "U5" (at 152.4 87.6614 0) (effects (font (size 1.27 1.27))))
  (property "Value" "74AHC1G02" (at 152.4 90.2014 0) (effects (font (size 1.27 1.27))))
  (property "Footprint" "" (at 139.7 93.98 0) (effects (font (size 1.27 1.27)) (hide yes)))
  (property "Datasheet" "http://www.ti.com/lit/sg/scyt129e/scyt129e.pdf" (at 139.7 93.98 0) (effects (font (size 1.27 1.27)) (hide yes)))
  (property "Description" "Single NOR Gate, Low-Voltage CMOS" (at 139.7 93.98 0) (effects (font (size 1.27 1.27)) (hide yes)))
  (pin "4")
  (pin "5")
  (pin "2")
  (pin "3")
  (pin "1"))
 (symbol
  (lib_id "Device:R_US")
  (at 271.78 66.04 90)
  (unit 1)
  (exclude_from_sim no)
  (in_bom yes)
  (on_board yes)
  (dnp no)
  (fields_autoplaced yes)
  (property "Reference" "R1" (at 271.78 59.69 90) (effects (font (size 1.27 1.27))))
  (property "Value" "R_US" (at 271.78 62.23 90) (effects (font (size 1.27 1.27))))
  (property "Footprint" "" (at 272.034 65.024 90) (effects (font (size 1.27 1.27)) (hide yes)))
  (property "Datasheet" "~" (at 271.78 66.04 0) (effects (font (size 1.27 1.27)) (hide yes)))
  (property "Description" "Resistor, US symbol" (at 271.78 66.04 0) (effects (font (size 1.27 1.27)) (hide yes)))
  (pin "2")
  (pin "1"))
 (symbol
  (lib_id "power:GNDREF")
  (at 215.9 106.68 0)
  (unit 1)
  (exclude_from_sim no)
  (in_bom yes)
  (on_board yes)
  (dnp no)
  (fields_autoplaced yes)
  (property "Reference" "#PWR03" (at 215.9 113.03 0) (effects (font (size 1.27 1.27)) (hide yes)))
  (property "Value" "GND" (at 215.9 111.76 0) (effects (font (size 1.27 1.27))))
  (property "Footprint" "" (at 215.9 106.68 0) (effects (font (size 1.27 1.27)) (hide yes)))
  (property "Datasheet" "" (at 215.9 106.68 0) (effects (font (size 1.27 1.27)) (hide yes)))
  (property "Description" "Power symbol creates a global label with name \"GNDREF\" , reference supply ground" (at 215.9 106.68 0) (effects (font (size 1.27 1.27)) (hide yes)))
  (pin "1"))
 (symbol
  (lib_id "Switch:SW_Push")
  (at 35.56 53.34 0)
  (unit 1)
  (exclude_from_sim no)
  (in_bom yes)
  (on_board yes)
  (dnp no)
  (fields_autoplaced yes)
  (property "Reference" "SW1" (at 35.56 45.72 0) (effects (font (size 1.27 1.27))))
  (property "Value" "SW_Push" (at 35.56 48.26 0) (effects (font (size 1.27 1.27))))
  (property "Footprint" "" (at 35.56 48.26 0) (effects (font (size 1.27 1.27)) (hide yes)))
  (property "Datasheet" "~" (at 35.56 48.26 0) (effects (font (size 1.27 1.27)) (hide yes)))
  (property "Description" "Push button switch, generic, two pins" (at 35.56 53.34 0) (effects (font (size 1.27 1.27)) (hide yes)))
  (pin "2")
  (pin "1"))
 (symbol
  (lib_id "74xx:74AHC04")
  (at 170.18 66.04 0)
  (unit 3)
  (exclude_from_sim no)
  (in_bom yes)
  (on_board yes)
  (dnp no)
  (fields_autoplaced yes)
  (property "Reference" "U1" (at 170.18 57.15 0) (effects (font (size 1.27 1.27))))
  (property "Value" "74AHC04" (at 170.18 59.69 0) (effects (font (size 1.27 1.27))))
  (property "Footprint" "" (at 170.18 66.04 0) (effects (font (size 1.27 1.27)) (hide yes)))
  (property "Datasheet" "https://assets.nexperia.com/documents/data-sheet/74AHC_AHCT04.pdf" (at 170.18 66.04 0) (effects (font (size 1.27 1.27)) (hide yes)))
  (property "Description" "Hex Inverter" (at 170.18 66.04 0) (effects (font (size 1.27 1.27)) (hide yes)))
  (pin "14")
  (pin "7")
  (pin "2")
  (pin "3")
  (pin "8")
  (pin "12")
  (pin "4")
  (pin "11")
  (pin "1")
  (pin "6")
  (pin "10")
  (pin "5")
  (pin "13")
  (pin "9"))
 (symbol
  (lib_id "74xGxx:74AHC1G08")
  (at 101.6 88.9 0)
  (unit 1)
  (exclude_from_sim no)
  (in_bom yes)
  (on_board yes)
  (dnp no)
  (fields_autoplaced yes)
  (property "Reference" "U3" (at 114.3 82.5814 0) (effects (font (size 1.27 1.27))))
  (property "Value" "74AHC1G08" (at 114.3 85.1214 0) (effects (font (size 1.27 1.27))))
  (property "Footprint" "" (at 101.6 88.9 0) (effects (font (size 1.27 1.27)) (hide yes)))
  (property "Datasheet" "http://www.ti.com/lit/sg/scyt129e/scyt129e.pdf" (at 101.6 88.9 0) (effects (font (size 1.27 1.27)) (hide yes)))
  (property "Description" "Single AND Gate, Low-Voltage CMOS" (at 101.6 88.9 0) (effects (font (size 1.27 1.27)) (hide yes)))
  (pin "4")
  (pin "3")
  (pin "1")
  (pin "2")
  (pin "5"))
 (symbol
  (lib_id "power:+5V")
  (at 16.51 59.69 90)
  (unit 1)
  (exclude_from_sim no)
  (in_bom yes)
  (on_board yes)
  (dnp no)
  (property "Reference" "#PWR01" (at 20.32 59.69 0) (effects (font (size 1.27 1.27)) (hide yes)))
  (property "Value" "+5V" (at 18.542 61.468 90) (effects (font (size 1.27 1.27)) (justify left)))
  (property "Footprint" "" (at 16.51 59.69 0) (effects (font (size 1.27 1.27)) (hide yes)))
  (property "Datasheet" "" (at 16.51 59.69 0) (effects (font (size 1.27 1.27)) (hide yes)))
  (property "Description" "Power symbol creates a global label with name \"+5V\"" (at 16.51 59.69 0) (effects (font (size 1.27 1.27)) (hide yes)))
  (pin "1"))
 (symbol
  (lib_id "power:GNDREF")
  (at 121.92 106.68 0)
  (unit 1)
  (exclude_from_sim no)
  (in_bom yes)
  (on_board yes)
  (dnp no)
  (fields_autoplaced yes)
  (property "Reference" "#PWR02" (at 121.92 113.03 0) (effects (font (size 1.27 1.27)) (hide yes)))
  (property "Value" "GND" (at 121.92 111.76 0) (effects (font (size 1.27 1.27))))
  (property "Footprint" "" (at 121.92 106.68 0) (effects (font (size 1.27 1.27)) (hide yes)))
  (property "Datasheet" "" (at 121.92 106.68 0) (effects (font (size 1.27 1.27)) (hide yes)))
  (property "Description" "Power symbol creates a global label with name \"GNDREF\" , reference supply ground" (at 121.92 106.68 0) (effects (font (size 1.27 1.27)) (hide yes)))
  (pin "1"))
 (symbol
  (lib_id "74xGxx:74AHC1G02")
  (at 240.03 91.44 0)
  (unit 1)
  (exclude_from_sim no)
  (in_bom yes)
  (on_board yes)
  (dnp no)
  (property "Reference" "U8" (at 247.65 94.742 0) (effects (font (size 1.27 1.27))))
  (property "Value" "74AHC1G02" (at 247.65 97.282 0) (effects (font (size 1.27 1.27))))
  (property "Footprint" "" (at 240.03 91.44 0) (effects (font (size 1.27 1.27)) (hide yes)))
  (property "Datasheet" "http://www.ti.com/lit/sg/scyt129e/scyt129e.pdf" (at 240.03 91.44 0) (effects (font (size 1.27 1.27)) (hide yes)))
  (property "Description" "Single NOR Gate, Low-Voltage CMOS" (at 240.03 91.44 0) (effects (font (size 1.27 1.27)) (hide yes)))
  (pin "4")
  (pin "5")
  (pin "2")
  (pin "3")
  (pin "1"))
 (symbol
  (lib_id "Device:LED")
  (at 260.35 66.04 180)
  (unit 1)
  (exclude_from_sim no)
  (in_bom yes)
  (on_board yes)
  (dnp no)
  (fields_autoplaced yes)
  (property "Reference" "D1" (at 261.9375 58.42 0) (effects (font (size 1.27 1.27))))
  (property "Value" "LED" (at 261.9375 60.96 0) (effects (font (size 1.27 1.27))))
  (property "Footprint" "" (at 260.35 66.04 0) (effects (font (size 1.27 1.27)) (hide yes)))
  (property "Datasheet" "~" (at 260.35 66.04 0) (effects (font (size 1.27 1.27)) (hide yes)))
  (property "Description" "Light emitting diode" (at 260.35 66.04 0) (effects (font (size 1.27 1.27)) (hide yes)))
  (pin "2")
  (pin "1"))
 (symbol
  (lib_id "Device:LED")
  (at 261.62 91.44 180)
  (unit 1)
  (exclude_from_sim no)
  (in_bom yes)
  (on_board yes)
  (dnp no)
  (fields_autoplaced yes)
  (property "Reference" "D2" (at 263.2075 83.82 0) (effects (font (size 1.27 1.27))))
  (property "Value" "LED" (at 263.2075 86.36 0) (effects (font (size 1.27 1.27))))
  (property "Footprint" "" (at 261.62 91.44 0) (effects (font (size 1.27 1.27)) (hide yes)))
  (property "Datasheet" "~" (at 261.62 91.44 0) (effects (font (size 1.27 1.27)) (hide yes)))
  (property "Description" "Light emitting diode" (at 261.62 91.44 0) (effects (font (size 1.27 1.27)) (hide yes)))
  (pin "2")
  (pin "1"))
 (symbol
  (lib_id "74xx:74AHC04")
  (at 68.58 91.44 0)
  (unit 2)
  (exclude_from_sim no)
  (in_bom yes)
  (on_board yes)
  (dnp no)
  (fields_autoplaced yes)
  (property "Reference" "U1" (at 68.58 82.55 0) (effects (font (size 1.27 1.27))))
  (property "Value" "74AHC04" (at 68.58 85.09 0) (effects (font (size 1.27 1.27))))
  (property "Footprint" "" (at 68.58 91.44 0) (effects (font (size 1.27 1.27)) (hide yes)))
  (property "Datasheet" "https://assets.nexperia.com/documents/data-sheet/74AHC_AHCT04.pdf" (at 68.58 91.44 0) (effects (font (size 1.27 1.27)) (hide yes)))
  (property "Description" "Hex Inverter" (at 68.58 91.44 0) (effects (font (size 1.27 1.27)) (hide yes)))
  (pin "14")
  (pin "7")
  (pin "2")
  (pin "3")
  (pin "8")
  (pin "12")
  (pin "4")
  (pin "11")
  (pin "1")
  (pin "6")
  (pin "10")
  (pin "5")
  (pin "13")
  (pin "9"))
 (symbol
  (lib_id "power:GNDREF")
  (at 278.13 77.47 90)
  (unit 1)
  (exclude_from_sim no)
  (in_bom yes)
  (on_board yes)
  (dnp no)
  (fields_autoplaced yes)
  (property "Reference" "#PWR04" (at 284.48 77.47 0) (effects (font (size 1.27 1.27)) (hide yes)))
  (property "Value" "GND" (at 283.21 77.47 0) (effects (font (size 1.27 1.27))))
  (property "Footprint" "" (at 278.13 77.47 0) (effects (font (size 1.27 1.27)) (hide yes)))
  (property "Datasheet" "" (at 278.13 77.47 0) (effects (font (size 1.27 1.27)) (hide yes)))
  (property "Description" "Power symbol creates a global label with name \"GNDREF\" , reference supply ground" (at 278.13 77.47 0) (effects (font (size 1.27 1.27)) (hide yes)))
  (pin "1"))
 (symbol
  (lib_id "74xx:74AHC04")
  (at 68.58 53.34 0)
  (unit 1)
  (exclude_from_sim no)
  (in_bom yes)
  (on_board yes)
  (dnp no)
  (fields_autoplaced yes)
  (property "Reference" "U1" (at 68.58 44.45 0) (effects (font (size 1.27 1.27))))
  (property "Value" "74AHC04" (at 68.58 46.99 0) (effects (font (size 1.27 1.27))))
  (property "Footprint" "" (at 68.58 53.34 0) (effects (font (size 1.27 1.27)) (hide yes)))
  (property "Datasheet" "https://assets.nexperia.com/documents/data-sheet/74AHC_AHCT04.pdf" (at 68.58 53.34 0) (effects (font (size 1.27 1.27)) (hide yes)))
  (property "Description" "Hex Inverter" (at 68.58 53.34 0) (effects (font (size 1.27 1.27)) (hide yes)))
  (pin "14")
  (pin "7")
  (pin "2")
  (pin "3")
  (pin "8")
  (pin "12")
  (pin "4")
  (pin "11")
  (pin "1")
  (pin "6")
  (pin "10")
  (pin "5")
  (pin "13")
  (pin "9"))
 (sheet_instances
  (path ""
   (page "1"))))
